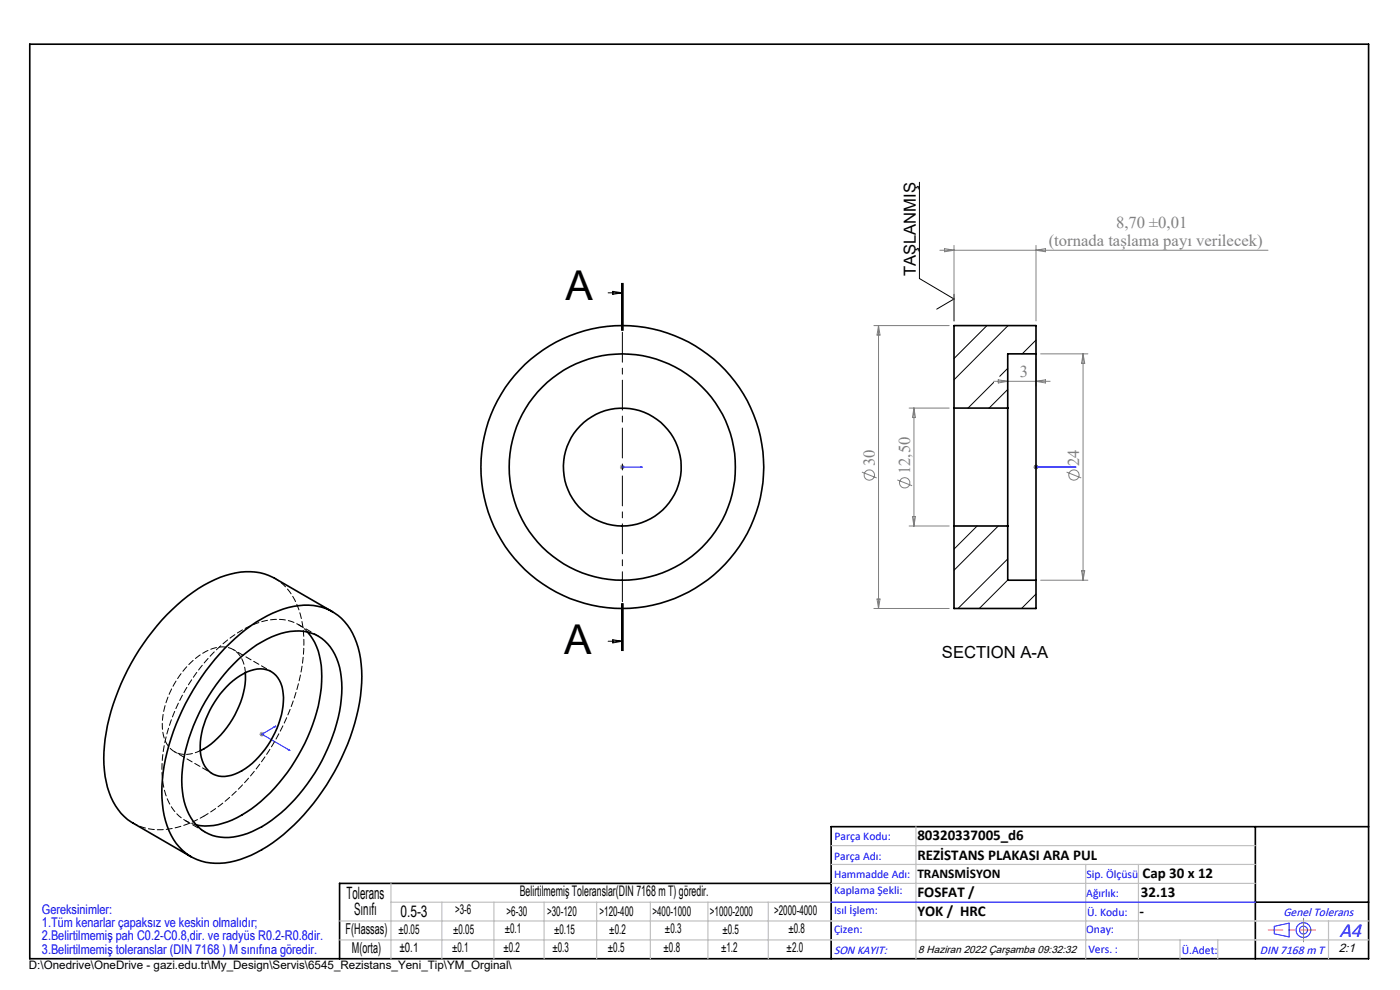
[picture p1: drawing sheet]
<svg xmlns="http://www.w3.org/2000/svg" width="297mm" height="210mm" viewBox="0 0 297 210" stroke-linecap="round" stroke-linejoin="round" font-family="sans-serif">
<g fill="none" stroke="#808080" stroke-width=".21">
<path d="M199.4 53.1h69.6M200.4 52.7l2 .4-2 .3zM202.4 52.1v16M219.8 52.1v16M219.8 53.1l2-.4v.7zM185.4 69.1h16M186.4 69.1v60M186.4 69.1l.3 2h-.6zM219.8 76.1v5.8M220.8 75.1h10M229.8 75.1v48M229.8 75.1l.3 2h-.7z"/>
<path d="M131.5 99.1h1M131.7 98.7l.7 .7M132 98.6v1M132.4 98.7l-.7 .7M192.9 86.6h8.5M193.9 86.6v25M193.9 86.6l.3 2h-.6zM210.8 80.9h12M211.8 80.6l2 .3-2 .3zM219.3 99.1h1M219.4 98.7l.7 .7M219.8 98.6v1"/>
<path d="M219.8 80.9l2-.3v.6zM220.1 98.7l-.7 .7M182.8 100.1l3.2 1.3M190.4 101.8l3.1 1.2M192.9 111.6h8.5M193.6 109.6h.6l-.3 2zM226.3 100.1l3.1 1.3M185.4 129.1h16M186.1 127.1h.6l-.3 2zM220.8 123.1h10M229.4 121.1h.7l-.3 2zM55 155.7h1.1"/>
<path d="M55.2 155.4l.7 .7M55.6 155.2v1M55.9 155.4l-.7 .7"/>
<circle cx="184.4" cy="100.8" r="1.09"/>
<circle cx="191.9" cy="102.4" r="1.1"/>
<circle cx="227.8" cy="100.8" r="1.09"/>
</g>
<g fill="none" stroke="#00f" stroke-width=".21">
<path d="M131.9 99.1h.2zM132 99.1h.1M132 99.1h4.2M136.2 99.1h-.4h.4M219.7 99.1h.2zM219.8 99.1h.1M219.8 99.1h8.4M228.2 99.1h-.4h.4M58.2 154.2l.3-.2-.2 .2zM58.5 154l-2.9 1.7 5.9 3.5M61.2 159.1l.1-.1 .2 .2zM176.3 191.4h90"/>
<path d="M270.3 196.5l3.2-.7v2.9l-3.2-.6z"/>
<circle cx="276.5" cy="197.3" r="1.57"/>
<circle cx="276.5" cy="197.3" r=".83"/>
</g>
<path d="M132 60.1v77.9" fill="none" stroke="#000" stroke-width=".21" stroke-dasharray="6.3 1.3 1.3 1.3" stroke-dashoffset="-.2"/>
<path d="M195.1 38.7v20.4l7.3 4.3-3.7 2.2M129 62.1h3M130 61.8l2 .3-2 .3zM131.9 60.1v10M132 60.1v10M132.2 60.1v10M202.4 62.4v5.7M129 136h3M130 135.7l2 .3-2 .4zM131.9 128v10M132 128v10M132.2 128v10z" fill="none" stroke="#000" stroke-width=".21"/>
<path d="M6.3 9.4h284v194h-284zM266.3 175.4v28M290.3 175.4h-114v28M176.3 187.4h-104.3v16M266.3 191.4h24" fill="none" stroke="#000" stroke-width=".35"/>
<path d="M279 197.3h-9.9" fill="none" stroke="#f00" stroke-width=".21" stroke-dasharray="15.2 1.3 1.3 1.3" stroke-dashoffset="12.2"/>
<path d="M276.5 197.3v2.5M276.5 197.3v-2.5" fill="none" stroke="#808080" stroke-width=".21" stroke-dasharray="15.2 1.3 1.3 1.3"/>
<g fill="none" stroke="#c0c0c0" stroke-width=".25">
<path d="M176.3 179.4h90M194.3 175.4v28M72 199.4h218.3M72 195.4h218.3M82.9 187.4v16M82.9 191.4h183.4M93.7 191.4v12M104.8 191.4v12M115.4 191.4v12M126.6 191.4v12M138 191.4v12M150.2 191.4v12"/>
<path d="M163 191.4v12M176.3 183.4h90M176.3 187.4h90M230.3 183.4v20M241.5 183.4v20M250.3 199.4v4M258.3 199.4v4M281.8 195.4v8"/>
</g>
<g fill="#00f">
<path d="M135.8 99.1h.4zM131.9 99.1h.2z"/>
<path d="M58.2 154.2h.1l.2-.2zM61.2 159.1l.3 .1-.2-.2z"/>
<path d="M219.7 99.1h.2zM227.8 99.1h.4zM219.7 99.1h.2zM227.8 99.1h.4z"/>
</g>
<g fill="none" stroke="#000" stroke-width=".35">
<path d="M219.8 75.1v48M219.8 75.1v-6h-17.4v17.5M219.8 75.1h-6v11.5M202.4 86.6v25M202.4 86.6h11.4M213.8 86.6v25M202.4 111.6v17.5h17.4v-6M202.4 111.6h11.4M213.8 111.6v11.5h6M47.7 137.5a29.2 29.2 0 0 1 14.6-8.9 11 11 0 0 1 13.3 7.7 28.4 28.4 0 0 1-.4 17.1 48.9 48.9 0 0 1-17.3 25.4 19.9 19.9 0 0 1-13.3 4.2 10.9 10.9 0 0 1-9.1-7.8 28.3 28.3 0 0 1 .3-17.1 50.9 50.9 0 0 1 11.9-20.6zM50.5 139.9a20.5 20.5 0 0 1 12-6 8.7 8.7 0 0 1 9.3 6.7 24.6 24.6 0 0 1-1.2 15.6 37.5 37.5 0 0 1-15 19.2 13.6 13.6 0 0 1-10.5 1.8 9.9 9.9 0 0 1-6.3-8.3 29.9 29.9 0 0 1 3.4-17.5 40.1 40.1 0 0 1 8.3-11.5zM65.2 134a13.3 13.3 0 0 1 3.1 9.5 37.2 37.2 0 0 1-9.1 22.6 25.5 25.5 0 0 1-13 8.8l-.9 .2a9.6 9.6 0 0 1-3.7-.1"/>
<path d="M70.6 129.8l-12.4-7.1a13.4 13.4 0 0 0-11.5-.2 37.7 37.7 0 0 0-16.3 14.1 45.9 45.9 0 0 0-8.4 24.3 16.7 16.7 0 0 0 4.4 12.3l1.4 1.2 12.7 7.3M48 145.7a11.1 11.1 0 0 1 7.2-3.8 5 5 0 0 1 4.9 5.3 19.2 19.2 0 0 1-8.1 15.8 7 7 0 0 1-6.7 1.2 6.2 6.2 0 0 1-2.8-6 19.9 19.9 0 0 1 5.5-12.5zM52 142.7a19.2 19.2 0 0 1-6.6 14.6l-1.4 1.1-1.5 .8"/>
<circle cx="132" cy="99.1" r="12.5"/>
<circle cx="132" cy="99.1" r="24"/>
<circle cx="132" cy="99.1" r="30"/>
</g>
<path d="M209.4 69.1l-7 7M213.8 78.1l-1.7 1.7M213.9 69.1l-11.5 11.5M219.8 72.1l-2.9 3M210.8 81.1l-5.4 5.5M213.8 82.6l-4 4M207.3 111.6l-4.9 4.9M211.8 111.6l-9.4 9.4M213.8 118.6l-10.6 10.5M213.8 123l-6 6.1M219.8 126l-3.1 3.1" fill="none" stroke="#000" stroke-width=".21"/>
<path d="M43.3 173.1a46 46 0 0 0 18.1-22.3 34.6 34.6 0 0 0 2.6-19.4 12.8 12.8 0 0 0-5.7-8.8" fill="none" stroke="#000" stroke-width=".21" stroke-dasharray="1.3 .6" stroke-dashoffset=".2"/>
<path d="M28.3 174.6a13.2 13.2 0 0 0 11.5 .2l3.5-1.7" fill="none" stroke="#000" stroke-width=".21" stroke-dasharray="1.3 .6" stroke-dashoffset=".4"/>
<path d="M65.3 134a9.2 9.2 0 0 0-9.9-2.1 28.1 28.1 0 0 0-13.7 10.8 35.9 35.9 0 0 0-7.3 21.5 12.1 12.1 0 0 0 4.2 9.4 8.1 8.1 0 0 0 3 1.4" fill="none" stroke="#000" stroke-width=".21" stroke-dasharray="1.3 .6" stroke-dashoffset=".3"/>
<path d="M67.6 134.9l-4.3-2.4M52.1 142.7a5.2 5.2 0 0 0-4.9-5.5 12.1 12.1 0 0 0-8.5 5.3 18.2 18.2 0 0 0-4.2 12.7 5 5 0 0 0 7.3 4.3l.7-.3M39.3 174.1l4.3 2.4" fill="none" stroke="#000" stroke-width=".21" stroke-dasharray="1.3 .6" stroke-dashoffset=".1"/>
<path d="M37 159.5l8.1 4.6M57.6 142.5l-8.1-4.7" fill="none" stroke="#000" stroke-width=".21" stroke-dasharray="1.3 .6" stroke-dashoffset=".7"/>
<g font-size="8.7">
<text x="120" y="63.6">A</text>
<text x="119.7" y="138.8">A</text>
</g>
<text font-size="4.4" fill="#00f" x="284.2" y="198.7">A4</text>
<g font-size="3.6">
<text x="73.5" y="190.7">Tolerans</text>
<text x="75.1" y="194.1">Sınıfı</text>
</g>
<g font-size="3.5" fill="#808080">
<text x="222.5" y="52.2">(tornada taşlama payı verilecek)</text>
<text x="236.8" y="48.4">8,70 ±0,01</text>
<text x="216.3" y="80">3</text>
<text x="185.6" y="98.9" transform="rotate(-90 185.6 98.9)">30</text>
<text x="193.1" y="100.6" transform="rotate(-90 193.1 100.6)">12,50</text>
<text x="229" y="98.9" transform="rotate(-90 229 98.9)">24</text>
</g>
<g font-size="3.5">
<text x="194.3" y="58.6" transform="rotate(-90 194.3 58.6)">TAŞLANMIŞ</text>
<text x="199.8" y="139.6">SECTION A-A</text>
</g>
<text font-size="3.4" x="85" y="194.4">0.5-3</text>
<g font-size="3.2">
<text x="194.6" y="178.2">80320337005_d6</text>
<text x="194.6" y="182.4">REZİSTANS PLAKASI ARA PUL</text>
<text x="194.6" y="190.2">FOSFAT /</text>
<text x="242" y="190.2">32.13</text>
<text x="242.4" y="186.2">Cap 30 x 12</text>
<text x="194.6" y="194.3">YOK / HRC</text>
<text x="241.7" y="194.3">-</text>
<text x="73.3" y="198.1">F(Hassas)</text>
<text x="74.7" y="202.2">M(orta)</text>
</g>
<text font-size="3.1" x="110.3" y="190.1">Belirtilmemiş Toleranslar(DIN 7168 m T) göredir.</text>
<g font-size="2.8">
<text x="194.6" y="186.2">TRANSMİSYON</text>
<text x="96.5" y="193.9">&gt;3-6</text>
<text x="107.1" y="198">±0.1</text>
<text x="107.5" y="194.2">&gt;6-30</text>
<text x="116.1" y="194.2">&gt;30-120</text>
<text x="127.2" y="194.2">&gt;120-400</text>
<text x="138.4" y="194.2">&gt;400-1000</text>
<text x="150.6" y="194.2">&gt;1000-2000</text>
<text x="164.2" y="194.2">&gt;2000-4000</text>
<text x="167.2" y="198">±0.8</text>
<text x="84.6" y="198.2">±0.05</text>
<text x="84.7" y="201.9">±0.1</text>
<text x="95.9" y="201.9">±0.1</text>
<text x="96.1" y="198.1">±0.05</text>
<text x="106.8" y="201.9">±0.2</text>
<text x="117.2" y="202">±0.3</text>
<text x="117.5" y="198.1">±0.15</text>
<text x="129" y="201.9">±0.5</text>
<text x="129.3" y="198">±0.2</text>
<text x="140.8" y="201.9">±0.8</text>
<text x="141.1" y="198">±0.3</text>
<text x="153" y="201.9">±1.2</text>
<text x="153.3" y="198">±0.5</text>
<text x="166.9" y="201.8">±2.0</text>
</g>
<g font-size="2.8" fill="#0000e8">
<text x="8.9" y="193.8">Gereksinimler:</text>
<text x="8.9" y="196.6">1.Tüm kenarlar çapaksız ve keskin olmalıdır;</text>
<text x="8.9" y="199.5">2.Belirtilmemiş pah C0.2-C0.8,dir. ve radyüs R0.2-R0.8dir.</text>
<text x="8.9" y="202.3">3.Belirtilmemiş toleranslar (DIN 7168 ) M sınıfına göredir.</text>
</g>
<g font-size="2.6" fill="#00f">
<text x="272.3" y="194.3">Genel Tolerans</text>
<text x="176.9" y="202.3">SON KAYIT:</text>
<text x="267.3" y="202.3">DIN 7168 m T</text>
</g>
<text font-size="2.6" x="284" y="202">2:1</text>
<g font-size="2.5" fill="#00f">
<text x="177" y="178.2">Parça Kodu:</text>
<text x="177" y="182.4">Parça Adı:</text>
<text x="176.9" y="186.2">Hammadde Adı:</text>
<text x="177" y="189.7">Kaplama Şekli:</text>
<text x="230.5" y="190.2">Ağırlık:</text>
<text x="230.5" y="186.2">Sip. Ölçüsü</text>
<text x="176.9" y="193.9">Isıl İşlem:</text>
<text x="177" y="197.8">Çizen:</text>
<text x="230.4" y="197.8">Onay:</text>
<text x="230.6" y="194.3">Ü. Kodu:</text>
<text x="230.9" y="202.1">Vers. :</text>
<text x="250.7" y="202.3">Ü.Adet:</text>
</g>
<text font-size="2.5" x="6.1" y="205.5">D:\Onedrive\OneDrive - gazi.edu.tr\My_Design\Servis\6545_Rezistans_Yeni_Tip\YM_Orginal\</text>
<text font-size="2.2" x="194.8" y="202.1">8 Haziran 2022 Çarşamba 09:32:32</text>
</svg>
